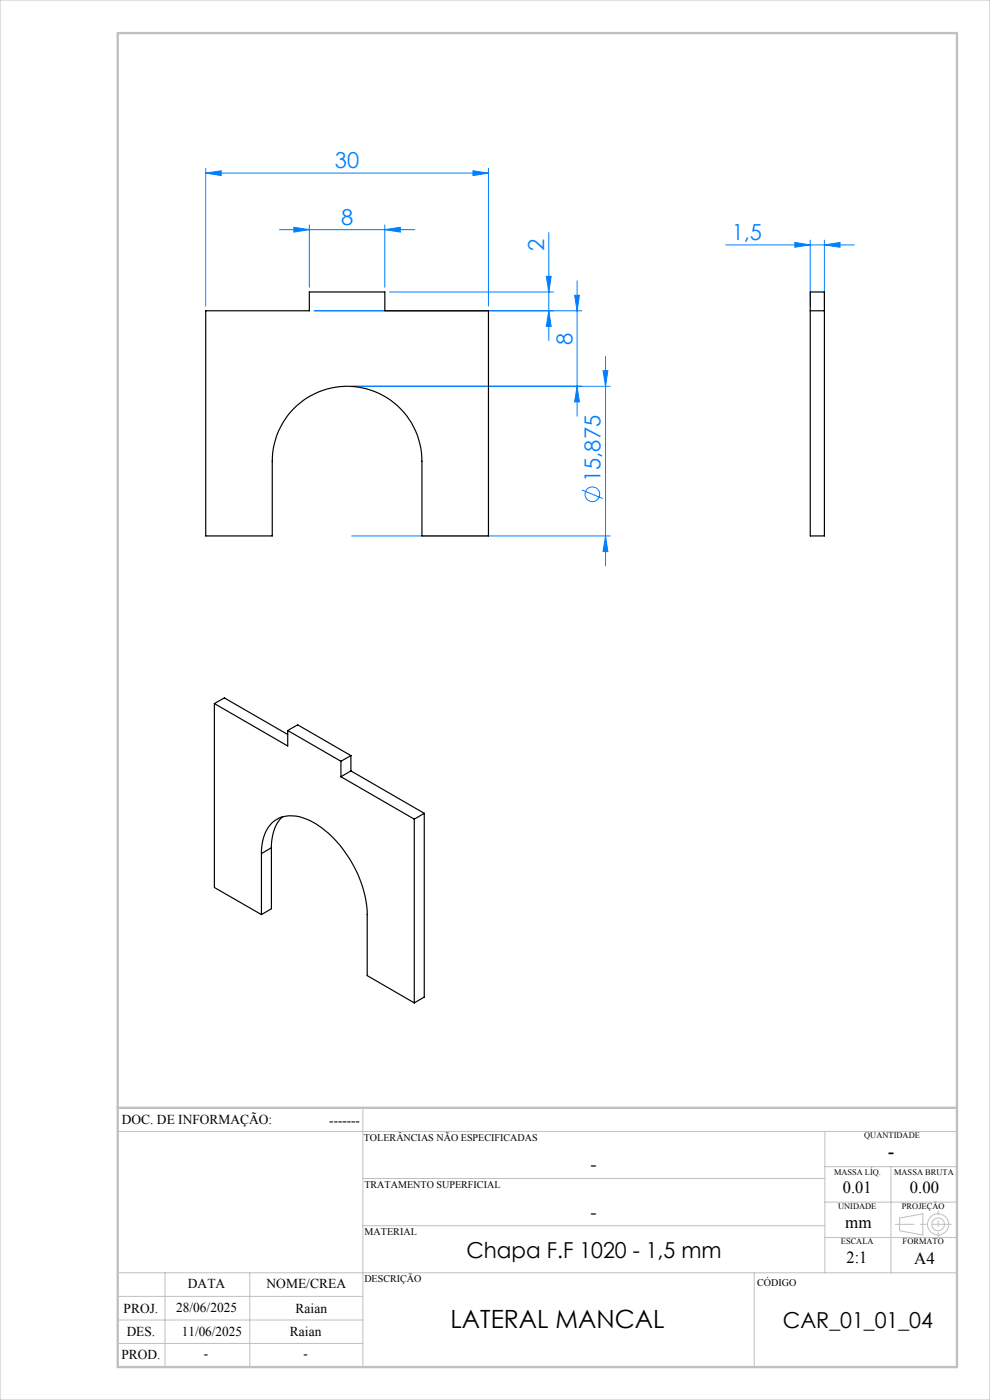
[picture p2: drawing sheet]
<svg xmlns="http://www.w3.org/2000/svg" width="210mm" height="297mm" viewBox="0 0 210 297" stroke-linecap="round" stroke-linejoin="round" font-family="sans-serif">
<g fill="none" stroke="#0080ff" stroke-width=".21">
<path d="M43.6 36.7l3.3-.5v1zM43.6 35.7v29.2M43.6 36.7h60M100.3 36.2l3.3 .5-3.3 .5zM103.6 35.7v29.2M59.3 48.7h28.7M62.3 48.2l3.3 .5-3.3 .5zM65.6 47.7v13.3M81.6 48.7l3.3-.5v1zM81.6 47.7v13.3M115.9 58.6h1l-.5 3.3zM116.4 49.4v22.9"/>
<path d="M122.4 59.6v28.7M153.9 52h27.3M168.6 51.4l3.3 .6-3.3 .5zM171.9 50.9v14M174.9 52l3.3-.6v1.1zM174.9 50.9v14M66.6 65.9h56.8M82.6 61.9h34.8M116.4 65.9l.5 3.3h-1zM121.9 62.6h1l-.5 3.3zM127.9 78.6h1l-.5 3.3zM128.4 75.6v44.4"/>
<path d="M74.6 81.9h54.8M122.4 81.9l.5 3.4h-1zM74.6 113.7h54.8M123.4 104l4.5 1.8M128.4 113.7l.5 3.3h-1z"/>
<circle cx="125.6" cy="104.8" r="1.55"/>
</g>
<g fill="none" stroke="#c0c0c0" stroke-width=".21">
<path d="M0 0h210v297h-210zM77 235v55M25 240h178M77 250h98M175 240v30M175 255h28M175 247.5h28M189 247.5v22.5M190.8 258.4l5-.9v4.5l-5-.9zM25 275h52M25 270h178M35 270v20"/>
<path d="M53 270v20M77 260h98M160 270v20M175 262.5h28M25 285h52M25 280h52"/>
<circle cx="199" cy="259.7" r="1.34"/>
<circle cx="199" cy="259.7" r="2.25"/>
</g>
<path d="M201.8 259.7h-11.9" fill="none" stroke="#c0c0c0" stroke-width=".21" stroke-dasharray="15.2 1.3 1.3 1.3" stroke-dashoffset="11.2"/>
<path d="M199 256.9v5.4" fill="none" stroke="#c0c0c0" stroke-width=".21" stroke-dasharray="15.2 1.3 1.3 1.3" stroke-dashoffset="14.4"/>
<path d="M25 7h178v283h-178zM25 235h178" fill="none" stroke="#c0c0c0" stroke-width=".5"/>
<g fill="#0080ff">
<path d="M43.6 36.7l3.3-.5v1zM100.3 36.2l3.3 .5-3.3 .5zM62.3 48.2l3.3 .5-3.3 .5zM81.6 48.7l3.3-.5v1zM168.6 51.4l3.3 .6-3.3 .5zM174.9 52l3.3-.6v1.1z"/>
<path d="M128.4 113.7l.5 3.3h-1zM127.9 78.6h1l-.5 3.3zM122.4 81.9l.5 3.4h-1zM121.9 62.6h1l-.5 3.3z"/>
<path d="M115.9 58.6h1l-.5 3.3zM116.4 65.9l.5 3.3h-1z"/>
</g>
<g fill="none" stroke="#000" stroke-width=".25">
<path d="M43.6 65.9h22v-4h16v4h22v47.8h-14.1v-15.9a15.9 15.9 0 0 0-15.9-15.9 15.9 15.9 0 0 0-15.9 15.9v15.9h-14.1zM171.9 65.9h3M171.9 61.9h3v51.8h-3zM45.5 149.3l15.5 9v-3.3M45.5 149.3v39l10 5.7M45.5 149.3l2.1-1.2 13.4 7.7M61 155l11.3 6.5M61 155l2.1-1.2 11.3 6.5M57.6 179.8l-2.1 1.3M57.6 179.8v13l-2.1 1.2M59.9 173.3a8.6 8.6 0 0 0-2.3 6.5M72.3 164.8l15.6 9"/>
<path d="M72.3 161.5v3.3M74.4 163.5l-2.1 1.3M74.4 163.5l15.6 9M74.4 160.3l-2.1 1.2M74.4 160.3v3.2M87.9 173.8v39M90 172.5v39l-2.1 1.3M90 172.5l-2.1 1.3M55.5 181.1a8.1 8.1 0 0 1 3.1-7.2 7.6 7.6 0 0 1 7.8 .5 25 25 0 0 1 11.2 16.4l.3 2.4v13.8l10 5.8M55.5 181.1v12.9"/>
</g>
<text font-size="5.3" x="95.6" y="281.7">LATERAL MANCAL</text>
<g font-size="4.7" fill="#0080ff">
<text x="71.1" y="35.7">30</text>
<text x="72.4" y="47.7">8</text>
<text x="115.4" y="53.2" transform="rotate(-90 115.4 53.2)">2</text>
<text x="155.2" y="50.9">1,5</text>
<text x="121.4" y="73.2" transform="rotate(-90 121.4 73.2)">8</text>
<text x="127.4" y="102.3" transform="rotate(-90 127.4 102.3)">15,875</text>
</g>
<g font-size="4.7">
<text x="99" y="266.8">Chapa F.F 1020 - 1,5 mm</text>
<text x="166.1" y="281.7">CAR_01_01_04</text>
</g>
<text font-size="4.3" x="188.3" y="245.8">-</text>
<g font-size="4">
<text x="125.2" y="248.4">-</text>
<text x="125.2" y="258.6">-</text>
</g>
<g font-size="3.6">
<text x="178.8" y="253.1">0.01</text>
<text x="193" y="253.1">0.00</text>
<text x="179.3" y="260.6">mm</text>
<text x="179.6" y="267.9">2:1</text>
<text x="193.9" y="268.1">A4</text>
</g>
<g font-size="2.9">
<text x="25.9" y="238.4">DOC. DE INFORMAÇÃO:</text>
<text x="69.8" y="238.6">-------</text>
<text x="39.9" y="273.2">DATA</text>
<text x="56.5" y="273.2">NOME/CREA</text>
<text x="26.2" y="278.6">PROJ.</text>
<text x="37.4" y="278.2">28/06/2025</text>
<text x="62.7" y="278.6">Raian</text>
<text x="26.9" y="283.4">DES.</text>
<text x="38.6" y="283.4">11/06/2025</text>
<text x="61.5" y="283.4">Raian</text>
<text x="25.7" y="288.3">PROD.</text>
<text x="43.3" y="288">-</text>
<text x="64.4" y="288">-</text>
</g>
<g font-size="2.2">
<text x="77.2" y="242.1">TOLERÂNCIAS NÃO ESPECIFICADAS</text>
<text x="77.3" y="251.9">TRATAMENTO SUPERFICIAL</text>
<text x="77.3" y="261.9">MATERIAL</text>
<text x="77.3" y="272.1">DESCRIÇÃO</text>
<text x="160.6" y="272.8">CÓDIGO</text>
</g>
<g font-size="1.8">
<text x="183.3" y="241.4">QUANTIDADE</text>
<text x="176.9" y="249.2">MASSA LÍQ.</text>
<text x="189.7" y="249.2">MASSA BRUTA</text>
<text x="177.8" y="256.5">UNIDADE</text>
<text x="191.3" y="256.5">PROJEÇÃO</text>
<text x="178.4" y="264">ESCALA</text>
<text x="191.5" y="264">FORMATO</text>
</g>
</svg>
